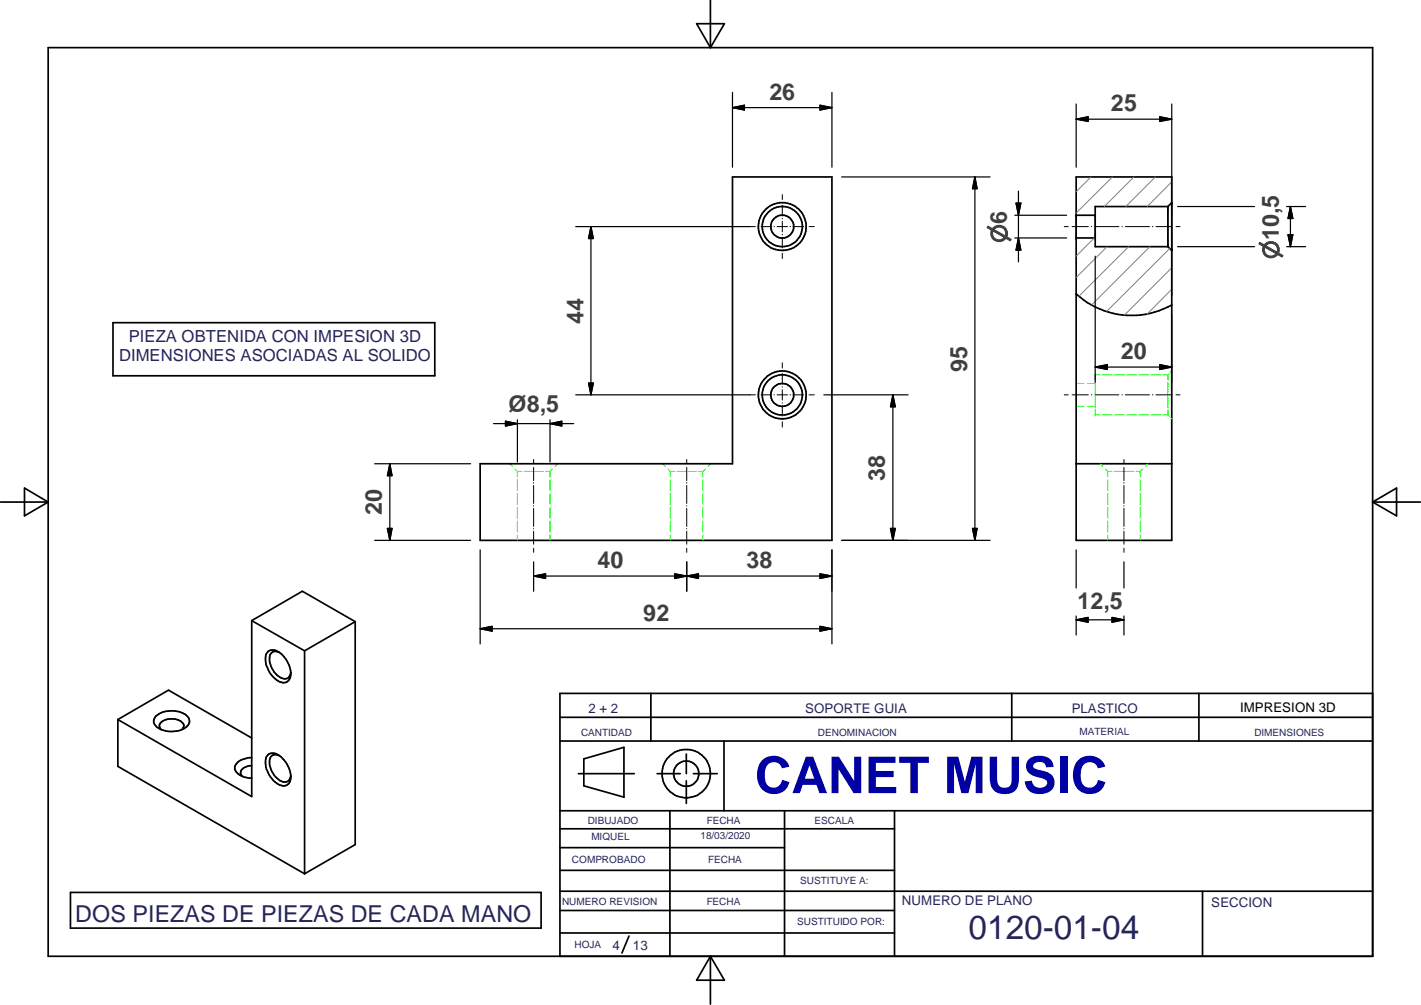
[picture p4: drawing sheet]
<svg xmlns="http://www.w3.org/2000/svg" width="297mm" height="210mm" viewBox="0 0 297 210" stroke-linecap="round" stroke-linejoin="round" font-family="sans-serif">
<g fill="none" stroke="#0f0" stroke-width=".21">
<path d="M228.9 80h.1M228.9 80v2.2M230 78.3h-1.1v1.1M230.5 78.3h2M233 78.3h2M235.5 78.3h2.1M238.1 78.3h2M240.6 78.3h2.1M243.1 78.3h1M244.1 80h.1M244.1 78.3v1.1M244.1 80v2.2"/>
<path d="M244.4 78l-.3 .3M244.9 77.5l-.2 .3M106.5 96.9l.6 .5M107.6 98l.6 .5M108.2 98.5h.1M108.2 98.5h.8M108.2 98.5v1.1M109.5 98.5h1.8M111.8 98.5h1.8M114 98.5h1M115 98.5v1.1M115.5 98l-.5 .5"/>
<path d="M116.5 96.9l-.5 .5M138.5 96.9l.6 .5M139.6 98l.5 .5M140.1 98.5h1M140.1 98.5v1.1M141.5 98.5h1.8M143.8 98.5h1.8M146 98.5h.9M146.9 98.5v1.1M147.5 98l-.6 .5M148.5 96.9l-.5 .5M225 80.1h1.6"/>
<path d="M225 84.9h1.6M227.4 80.1h1.5M227.4 84.9h1.5M228.9 85h.1M228.9 86.7h.1M228.9 82.8v2.2M228.9 85.6v1.1M228.9 86.7h1.1M230 96.9l.5 .5M230.5 86.7h2M231.1 98l.5 .5M231.6 98.5h.8"/>
<path d="M231.6 98.5v1.1M232.9 98.5h1.8M233 86.7h2M235.2 98.5h1.8M235.5 86.7h2.1M237.4 98.5h.9M238.1 86.7h2M238.3 98.5h.1M238.3 98.5v1.1M238.9 98l-.6 .5M239.9 96.9l-.5 .5M240.6 86.7h2.1"/>
<path d="M243.1 86.7h1M244.1 86.7h.1M244.1 85h.1M244.1 82.8v2.2M244.1 85.6v1.1M244.1 86.7l.3 .3M244.7 87.2l.2 .3M108.2 100.2v2.3M108.2 103.1v2.3M108.2 106v2.2M108.2 108.8v2.3M108.2 111.7v1.2"/>
<path d="M115 100.2v2.3M115 103.1v2.3M115 106v2.2M115 108.8v2.3M115 111.7v1.2M140.1 100.2v2.3M140.1 103.1v2.3M140.1 106v2.2M140.1 108.8v2.3M140.1 111.7v1.2M146.9 100.2v2.3M146.9 103.1v2.3"/>
<path d="M146.9 106v2.2M146.9 108.8v2.3M146.9 111.7v1.2M231.6 100.2v2.3M231.6 103.1v2.3M231.6 106v2.2M231.6 108.8v2.3M231.6 111.7v1.2M238.3 100.2v2.3M238.3 103.1v2.3M238.3 106v2.2M238.3 108.8v2.3"/>
<path d="M238.3 111.7v1.2"/>
</g>
<g fill="none" stroke="#000" stroke-width=".35">
<path d="M10.1 9.9h276.8v189.8h-276.8zM145.6 5h5.8l-2.9 4.9zM148.5 0v9.9M153.1 37h20.8v75.9h-73.5v-16h52.7zM225 37h19.9v75.9h-19.9zM225 45h3.9M225 49.7h3.9M244.1 43.1h-15.2v8.4h15.2M244.1 51.5l.8 .8M244.1 43.1v8.4M244.9 42.3l-.8 .8M23.6 67.4h67.3v11.1h-67.3z"/>
<path d="M225 61.4a17.2 17.2 0 0 0 19.9 2.3M225 96.9h19.9M.1 104.9h10M5.1 101.9l5 3-5 2.8zM286.9 104.9h10M286.9 104.9l5-3v5.8zM52.6 129.6v36.8l-28-16.1M52.6 129.6l11.1 6.3M52.6 129.6l10.6-6.1 11 6.3M56.1 136a2.34 2.34 0 0 1 3 .9 4.8 4.8 0 0 1 1.4 4.9 1.7 1.7 0 0 1-2.7 .2 5.1 5.1 0 0 1-2.1-5.5zM58.4 136.2a1.3 1.3 0 0 0-1.4 0 1.3 1.3 0 0 0-.7 1.2 4.2 4.2 0 0 0 3.3 4.4l.3-.1a1.24 1.24 0 0 0 .9-1.3M63.7 135.9v46.6"/>
<path d="M74.2 129.8l-10.5 6.1M74.2 129.8v46.6l-10.5 6.1M24.6 150.3l10.6-6.2 17.4 10M24.6 150.3v9.8l39.1 22.4M32.6 149.5a5.3 5.3 0 0 1 6.6 .1 1.51 1.51 0 0 1-.7 2.5 5.7 5.7 0 0 1-5.7-.3 1.46 1.46 0 0 1-.2-2.3zM33.7 152.4a1.05 1.05 0 0 1-.4-1.1 1.05 1.05 0 0 1 .8-.8 3.4 3.4 0 0 1 4.3 .8v.5l-.4 .6M52.6 159.9a2.16 2.16 0 0 0-2.3 1.4l.1 .5 .3 .3M52.6 158.2a3.8 3.8 0 0 0-3.4 1.7 1.97 1.97 0 0 0 1.6 2.3l1.8 .3M56.1 157.6a2.3 2.3 0 0 1 3 .9 4.8 4.8 0 0 1 1.4 4.9 1.91 1.91 0 0 1-3-.1 5 5 0 0 1-1.8-5.3zM58.4 157.8a1.27 1.27 0 0 0-1.4-.1 1.27 1.27 0 0 0-.7 1.2 4.3 4.3 0 0 0 3.1 4.4h.5a1.24 1.24 0 0 0 .9-1.3M117 154.8h169.9M117 149.8h169.9"/>
<path d="M122 158.5l8.4-2.4v10.4l-8.4-2.4zM136.1 144.8v10M143.5 157.5v4.1M151.3 154.8v14.5M211.5 144.8v10M250.6 144.8v10M286.9 144.8h-169.9v54.9M117 177h47M117 173.1h70M117 169.3h169.9M120.9 161.6h11.7M137.4 161.6h4.8"/>
<path d="M140 169.3v30.4M143.5 163.1v4.7M144.9 161.6h5M164 169.3v30.4M187 169.3v30.4M14.7 186.4h98.4v7.4h-98.4zM117 186.1h169.9M117 181.8h70M117 194.9h70M117 190.2h70M131.5 195.5l-1.5 3.6M148.5 199.7v10"/>
<path d="M148.5 199.7l2.9 5h-5.8zM251.4 186.1v13.6"/>
<circle cx="163.5" cy="47.3" r="5"/>
<circle cx="163.5" cy="47.3" r="2.39"/>
<circle cx="163.5" cy="47.3" r="4.2"/>
<circle cx="163.5" cy="82.5" r="4.2"/>
<circle cx="163.5" cy="82.5" r="5"/>
<circle cx="163.5" cy="82.5" r="2.4"/>
<circle cx="143.4" cy="161.6" r="2.64"/>
<circle cx="143.4" cy="161.6" r="5"/>
</g>
<g fill="#000">
<circle cx="225" cy="45" r=".18"/>
<circle cx="225" cy="49.7" r=".18"/>
<circle cx="228.9" cy="49.7" r=".18"/>
<circle cx="228.9" cy="45" r=".18"/>
<circle cx="244.9" cy="42.3" r=".18"/>
</g>
<path d="M228 37l-3 3M232.5 37l-7.5 7.5M237 37l-6.2 6.1M241.5 37l-6.2 6.1M244.9 38l-5.1 5.1M228.7 49.7l-3.7 3.8M231.4 51.5l-6.4 6.5M235.9 51.5l-10.4 10.3M240.4 51.5l-12.2 12.2M244.5 51.9l-13.2 13.1M244.9 55.9l-9.8 9.9M244.9 60.4l-5.1 5.2" fill="none" stroke="#808080" stroke-width=".21"/>
<g fill="none" stroke="#000" stroke-width=".21">
<path d="M156.8 47.3h1.1M158.5 47.3h.1M159.1 47.3h2.1M161.8 47.3h.1M162.4 47.3h2.2M163.5 40.6v1.1M163.5 42.3h.1M163.5 42.9v2.2M163.5 45.6v.1M163.5 46.2v2.2M163.5 48.9v.2M163.5 49.6v2.2"/>
<path d="M163.5 52.3v.1M163.5 52.9v1.1M165.1 47.3h.2M165.8 47.3h2.2M168.5 47.3h.1M169.1 47.3h1.1M222.5 47.3h.8M224.1 47.3h3.4M228.1 47.3h.1M228.9 47.3h5M234.5 47.3h.1M235.2 47.3h5.1"/>
<path d="M240.9 47.3h.1M241.6 47.3h3.4M245.8 47.3h.9M163.5 75.8v1.1M163.5 77.4v.1M163.5 78v2.2M111.5 96v.8M111.5 97.6v2.8M143.5 96v.8M143.5 97.6v2.8M156.8 82.5h1.1M158.5 82.5h.1"/>
<path d="M159.1 82.5h2.1M161.8 82.5h.1M162.4 82.5h2.2M163.5 80.8v.1M163.5 81.4v2.2M163.5 84.1v.1M163.5 84.8v2.1M163.5 87.5h.1M163.5 88.1v1.1M165.1 82.5h.2M165.8 82.5h2.2M168.5 82.5h.1"/>
<path d="M169.1 82.5h1.1M222.5 82.5h.8M224.1 82.5h3.4M228.1 82.5h.1M228.9 82.5h5M234.5 82.5h.1M234.9 96v.8M234.9 97.6v2.8M235.2 82.5h5.1M240.9 82.5h.1M241.6 82.5h3.4M245.8 82.5h.9"/>
<path d="M111.5 100.8v.1M111.5 101.4v3.8M111.5 105.6v.1M111.5 106.2v3.7M111.5 110.4v.1M111.5 111v2.7M111.5 114.5v.9M143.5 100.8v.1M143.5 101.4v3.8M143.5 105.6v.1M143.5 106.2v3.7M143.5 110.4v.1"/>
<path d="M143.5 111v2.7M143.5 114.5v.9M234.9 100.8v.1M234.9 101.4v3.8M234.9 105.6v.1M234.9 106.2v3.7M234.9 110.4v.1M234.9 111v2.7M234.9 114.5v.9"/>
</g>
<g fill="none" stroke="#000" stroke-width=".25">
<path d="M153.1 19.3v15.6M173.9 19.3v15.6M153.1 22.5l2.5-.5v1zM153.1 22.5h20.8M171.4 22l2.5 .5-2.5 .5zM175.9 37h31.1M203.8 37l.5 2.4h-1zM203.8 37v75.9M212.9 39.9v14.8M225 24.9l2.5-.5v1zM225 24.9h19.9M225 21.7v13.2"/>
<path d="M242.4 24.4l2.5 .5-2.5 .5zM244.9 21.7v25.5M120.4 47.3h36.4M123.5 47.3l.5 2.5h-1zM123.5 47.3v35.2M212.1 45h10.9M212.1 49.7h10.9M212.4 42.4h1l-.5 2.6zM212.9 49.7l.5 2.5h-1zM228.9 53.5v26.3M244.9 47.4v14.3M246.2 43.1h16.1"/>
<path d="M246.2 51.5h16.1M268.9 43.1h4M268.9 51.5h4M269.2 49h1.1l-.6 2.5zM269.7 43.1l.6 2.5h-1.1zM269.7 43.1v8.4M228.9 76.7l2.6-.5v1zM228.9 76.7h16M242.4 76.2l2.5 .5-2.5 .5zM244.9 65.7v14.1M78.3 96.9h20.1M81.5 96.9l.5 2.5h-1z"/>
<path d="M81.5 96.9v16M103.2 88.5h16.7M105.7 88l2.5 .5-2.5 .5zM108.2 87.7v8.8M115 88.5l2.4-.5v1zM115 87.7v8.8M120.4 82.5h36.4M123 80h1l-.5 2.5zM172.2 82.5h17.6M186.6 82.5l.6 2.5h-1.1zM186.6 82.5v30.4M78.3 112.9h20.1"/>
<path d="M81 110.4h1l-.5 2.5zM100.4 114.9v19.6M111.5 117.3v6.2M141.1 119.8l2.4 .5-2.4 .5zM143.5 117.3v6.2M171.4 119.8l2.5 .5-2.5 .5zM173.9 114.9v19.6M175.9 112.9h31.1M186.1 110.4h1.1l-.6 2.5zM203.3 110.4h1l-.5 2.5zM225 114.9v7.9M234.9 117.3v5.5"/>
<path d="M100.4 131.3l2.5-.5v1zM100.4 131.3h73.5M111.5 120.3l2.5-.5v1zM111.5 120.3h62.4M143.5 120.3l2.5-.5v1zM171.4 130.8l2.5 .5-2.5 .5zM225 129.5l2.5-.6v1.1zM225 128.7v3.9M225 129.5h9.9M232.4 128.9l2.5 .6-2.5 .5zM234.9 128.7v3.9"/>
</g>
<g fill="#000">
<path d="M153.1 22.5l2.5-.5v1zM171.4 22l2.5 .5-2.5 .5zM203.8 37l.5 2.4h-1zM225 24.9l2.5-.5v1zM242.4 24.4l2.5 .5-2.5 .5zM123.5 47.3l.5 2.5h-1zM212.4 42.4h1l-.5 2.6zM212.9 49.7l.5 2.5h-1zM269.2 49h1.1l-.6 2.5zM269.7 43.1l.6 2.5h-1.1zM228.9 76.7l2.6-.5v1zM242.4 76.2l2.5 .5-2.5 .5z"/>
<path d="M81.5 96.9l.5 2.5h-1zM105.7 88l2.5 .5-2.5 .5zM115 88.5l2.4-.5v1zM123 80h1l-.5 2.5zM186.6 82.5l.6 2.5h-1.1zM81 110.4h1l-.5 2.5zM111.5 120.3l2.5-.5v1zM143.5 120.3l2.5-.5v1zM186.1 110.4h1.1l-.6 2.5zM203.3 110.4h1l-.5 2.5zM100.4 131.3l2.5-.5v1zM141.1 119.8l2.4 .5-2.4 .5z"/>
<path d="M171.4 130.8l2.5 .5-2.5 .5zM171.4 119.8l2.5 .5-2.5 .5zM225 129.5l2.5-.6v1.1zM232.4 128.9l2.5 .6-2.5 .5z"/>
</g>
<text font-size="10.6" fill="#0000a5" x="157.8" y="165.7">CANET MUSIC</text>
<text font-size="7" fill="#262659" x="202.5" y="196.1">0120-01-04</text>
<g font-size="4.9" fill="#3f3f3f">
<text x="160.8" y="20.8">26</text>
<text x="232.2" y="23.2">25</text>
<text x="122" y="67.6" transform="rotate(-90 122 67.6)">44</text>
<text x="202.1" y="77.6" transform="rotate(-90 202.1 77.6)">95</text>
<text x="234.3" y="75.1">20</text>
<text x="106.3" y="86.1">Ø8,5</text>
<text x="185" y="100.4" transform="rotate(-90 185 100.4)">38</text>
<text x="79.8" y="107.6" transform="rotate(-90 79.8 107.6)">20</text>
<text x="124.9" y="118.7">40</text>
<text x="156" y="118.7">38</text>
<text x="134.4" y="129.7">92</text>
<text x="225.2" y="127.1">12,5</text>
</g>
<text font-size="4.9" fill="#262659" x="15.7" y="192.5">DOS PIEZAS DE PIEZAS DE CADA MANO</text>
<g font-size="4.5" fill="#3f3f3f">
<text x="210.5" y="50.7" transform="rotate(-90 210.5 50.7)">⌀6</text>
<text x="267.3" y="54.1" transform="rotate(-90 267.3 54.1)">⌀10,5</text>
</g>
<g font-size="3.5" fill="#262659">
<text x="26.9" y="71.4">PIEZA OBTENIDA CON IMPESION 3D</text>
<text x="24.9" y="75.4">DIMENSIONES ASOCIADAS AL SOLIDO</text>
</g>
<g font-size="2.8" fill="#262659">
<text x="123" y="148.9">2 + 2</text>
<text x="168.3" y="148.9">SOPORTE GUIA</text>
<text x="224" y="148.9">PLASTICO</text>
<text x="188.5" y="189.1">NUMERO DE PLANO</text>
<text x="253.2" y="189.5">SECCION</text>
<text x="128.1" y="198.3">4</text>
<text x="132.3" y="198.3">13</text>
</g>
<text font-size="2.8" x="259.2" y="148.8">IMPRESION 3D</text>
<g font-size="2.1" fill="#262659">
<text x="121.5" y="153.6">CANTIDAD</text>
<text x="171" y="153.6">DENOMINACION</text>
<text x="225.6" y="153.6">MATERIAL</text>
<text x="262.2" y="153.6">DIMENSIONES</text>
<text x="122.9" y="172">DIBUJADO</text>
<text x="147.7" y="172">FECHA</text>
<text x="170.3" y="172">ESCALA</text>
<text x="123.6" y="175.5">MIQUEL</text>
<text x="146.4" y="175.3">18/03/2020</text>
<text x="119.5" y="180.3">COMPROBADO</text>
<text x="148" y="180.3">FECHA</text>
<text x="167.3" y="184.5">SUSTITUYE A:</text>
<text x="117.5" y="189.1">NUMERO REVISION</text>
<text x="147.7" y="189.1">FECHA</text>
<text x="166.6" y="193.2">SUSTITUIDO POR:</text>
<text x="120.1" y="198.1">HOJA</text>
</g>
</svg>
